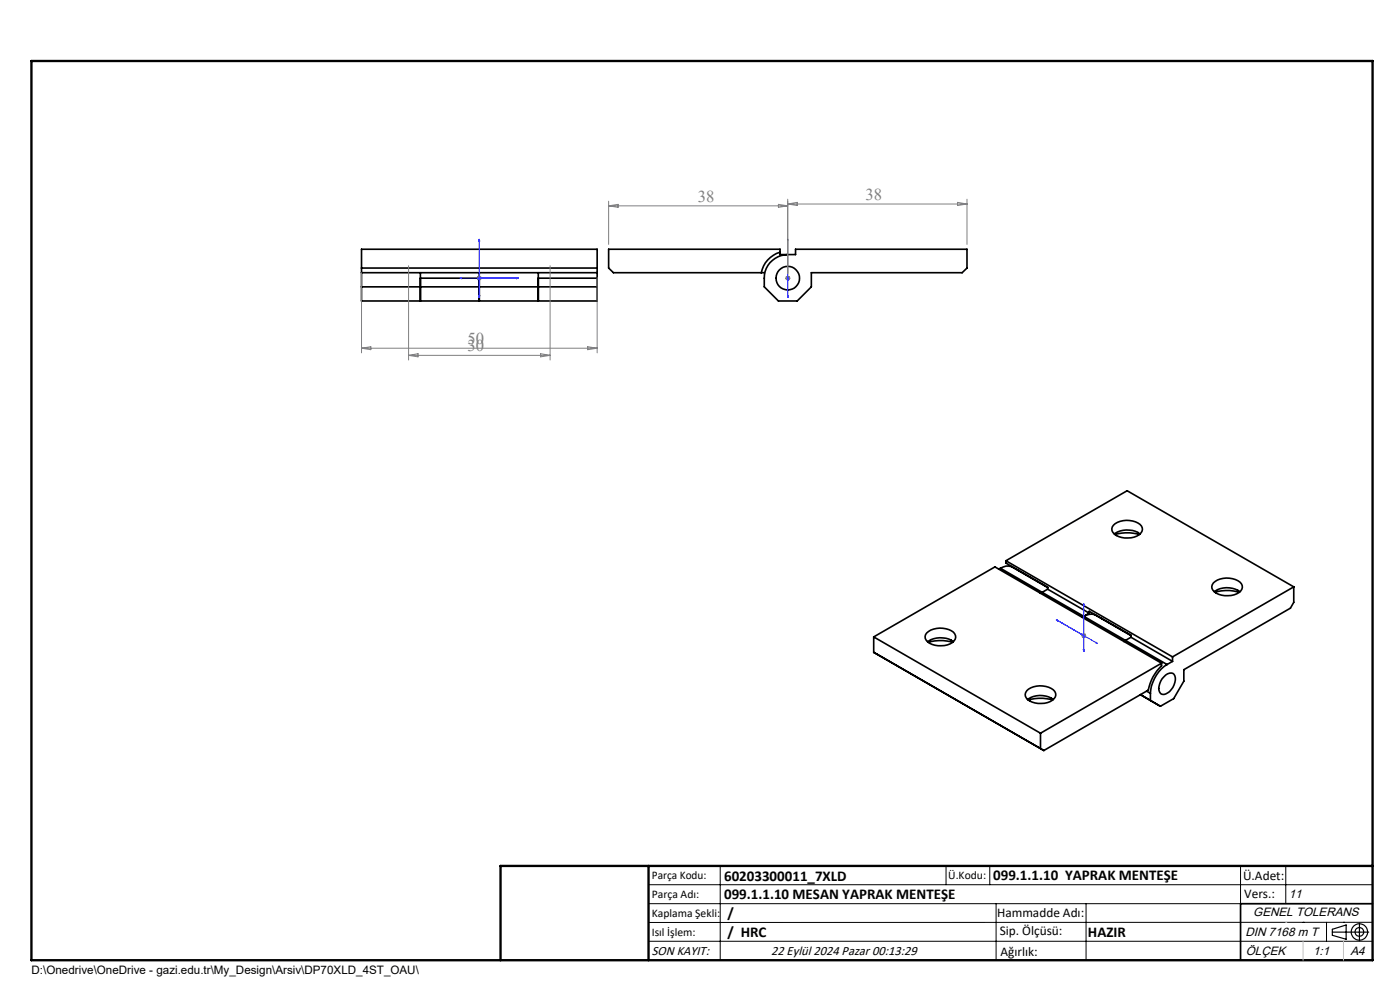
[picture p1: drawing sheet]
<svg xmlns="http://www.w3.org/2000/svg" width="297mm" height="210mm" viewBox="0 0 297 210" stroke-linecap="round" stroke-linejoin="round" font-family="sans-serif">
<g fill="none" stroke="#000" stroke-width=".35">
<path d="M76.7 56.9h50M76.7 57.8h50M89.2 59h12.5M89.2 57.8v6M101.7 57.8v6M114.2 59h12.5M114.2 57.8v6M126.7 57.8v1.2M126.7 57.8v-4.9h-50v10.9h50v-4.8M165.5 53.5a5.7 5.7 0 0 0-4 4.3M167.1 54a5 5 0 0 0-5 5v1.8l3 3h4l3-3v-3h32l1-.9v-4h-36.3v1.1h-3.3v-1.1h-36.4v4l1 .9h32M76.7 60.8h50"/>
<path d="M213.4 118.9l35.3 20.4M213.4 118.9l25.7-14.8 35.4 20.4M213.4 118.9v.5l8.8 5.2v.4M236.2 111.4a4.5 4.5 0 0 1 5.9 .2 1.48 1.48 0 0 1-.9 2.1 4.6 4.6 0 0 1-5.1-.8 1.17 1.17 0 0 1 .1-1.5zM236.4 113.3a4.8 4.8 0 0 1 5.4 0M236.5 113.4l.6-.2a9.4 9.4 0 0 1 4.6 .2M185.3 138.4l36.1 20.8M185.3 135.1v3.3M185.3 135.1l35.4 20.4M185.3 135.1l25.8-14.8 35.3 20.4M185.3 138.4l.8 .4M196.6 134.3a4.5 4.5 0 0 1 5.9 .1 1.48 1.48 0 0 1-1 2.2 4.6 4.6 0 0 1-5-.8 1.17 1.17 0 0 1 .1-1.5z"/>
<path d="M196.8 136.1a4.8 4.8 0 0 1 5.4 0M196.9 136.2l.5-.1a9.4 9.4 0 0 1 4.7 .1M212.2 120.5a2.51 2.51 0 0 1 2.5-.2l7.5 4.3M212.2 120.5l8.9 5.2M212.2 120.5l-.3 .2M216.1 121v.1M221.1 125.7l26.5 15.3M221.1 125.7l-.4 .1M222.2 125l8.9 5.1M222.2 125l-1.1 .7M229.9 130.7a2.79 2.79 0 0 1 2.5-.2l7.5 4.3M229.9 130.7l-.3 .2"/>
<path d="M231.1 130.1v-.4l8.8 5.1v.4M231.1 130.1l-1.2 .6M233.8 131.2v.1M239.9 135.2l-1.5 .9M239.9 135.2l8.8 5.1M248.7 139.3v1M257.4 123.6a4.5 4.5 0 0 1 5.9 .2 1.48 1.48 0 0 1-.9 2.2 4.6 4.6 0 0 1-5.1-.8 1.18 1.18 0 0 1 .1-1.6zM257.6 125.5a4.8 4.8 0 0 1 5.4 0M257.7 125.6l1.4-.3a9.1 9.1 0 0 1 3.8 .3M274.5 124.5v3.3l-.7 1.2-22.7 13.1v2.4l-2.1 3.7-2.8 1.6-4.3-2.5M274.5 124.5l-25.8 14.8M217.8 146.5a4.5 4.5 0 0 1 6 .2 1.48 1.48 0 0 1-1 2.1 4.6 4.6 0 0 1-5.1-.8 1.18 1.18 0 0 1 .1-1.5z"/>
<path d="M218 148.4a4.8 4.8 0 0 1 5.4 0M218.1 148.5l.6-.2a9.2 9.2 0 0 1 4.6 .2M220.7 155.5v3.3l.7 .4M243.2 146.6l.9 .5M244.1 147.1v1.5M246.4 140.7v.5a9.6 9.6 0 0 0-2.8 5.2l-22.2 12.8M246.4 140.7l-25.7 14.8M246.9 143.6a1.5 1.5 0 0 1 2.2-.6 3.2 3.2 0 0 1-1.4 4 1.09 1.09 0 0 1-1.3 .2 1.09 1.09 0 0 1-.6-1.2l.1-.5a3.7 3.7 0 0 1 1-1.9zM247.6 141a7.8 7.8 0 0 0-3.5 6.1M248.7 140.3l-1.1 .7M291.2 191.7h-28v12"/>
<circle cx="167.1" cy="59" r="2.49"/>
</g>
<g fill="none" stroke="#000" stroke-width=".25">
<path d="M282.6 197.7h7.8M282.6 197.1l3-.9v3l-3-.8zM288.4 195.8v3.8M106.2 203.7h185"/>
<circle cx="288.4" cy="197.7" r="1.74"/>
<circle cx="288.4" cy="197.7" r=".93"/>
</g>
<g fill="none" stroke="#00f" stroke-width=".21">
<path d="M97.5 59l.4-.1v.2zM97.5 59h12.5M101.7 50.7l.1 .4h-.2zM101.7 50.7v12.5M109.6 58.9l.4 .1-.4 .1zM167.1 58.9v.2zM167.1 50.7v.4v-.4M167.1 59h.1M167.1 50.7v12.5M101.6 62.8h.2l-.1 .4zM167.1 63.2v-.4v.4M224 131.4l.3 .1v.2z"/>
<path d="M224 131.4l8.9 5.1M229.8 137.9h.2l-.1 .3zM229.9 128l.1 .4-.2-.1zM229.9 128v10.2M232.6 136.3l.3 .2-.3-.1z"/>
</g>
<g fill="none" stroke="#808080" stroke-width=".21">
<path d="M76.7 57.8v17.1M86.7 56.4v20M101.2 59h1M101.3 58.7l.7 .7M101.7 58.5v1M102 58.7l-.7 .7M116.7 56.4v20M126.7 58.9v16M129.1 42.7v9.1M129.1 43.7h38M129.1 43.7l2-.4v.7zM165.1 43.3l2 .4-2 .3z"/>
<path d="M166.6 59h1M166.8 58.7l.7 .7M167.1 42.3v15.7M167.1 58.5v1M167.1 43.3h38M167.1 43.3l2-.4v.7zM167.5 58.7l-.7 .7M203.1 42.9l2 .4-2 .3zM205.1 42.3v9.5M76.7 73.9h50M76.7 73.9l2-.4v.7zM86.7 75.4h30"/>
<path d="M86.7 75.4l2-.4v.7zM114.7 75l2 .4-2 .3zM124.7 73.5l2 .4-2 .3zM229.4 134.8h1M229.6 134.5l.7 .7M229.9 134.3v1M230.3 134.5l-.7 .7"/>
</g>
<g fill="none" stroke="#000" stroke-width=".21">
<path d="M137.6 187.7h153.6M137.6 191.7h153.6M137.6 199.7h153.6M152.8 183.7v20M200.7 183.7v4M210 183.7v4M211.3 191.7v12M230.4 191.7v12M263.2 183.7v20M272.8 183.7v8M276.4 195.6h.1M281.4 195.6v4.1"/>
<path d="M285 195.6h.1M291.2 195.6l-153.6 .1"/>
</g>
<path d="M6.7 12.9h284.5v190.8h-284.5zM137.6 183.7v20M291.2 183.7h-185v20" fill="none" stroke="#000" stroke-width=".5"/>
<path d="M276.4 199.7v4M285 199.7v4" fill="none" stroke="#c0c0c0" stroke-width=".21"/>
<path d="M272.8 195.6h.1" fill="none" stroke="#c0c0c0" stroke-width=".25"/>
<g fill="#00f">
<path d="M97.5 59l.4 .1v-.2zM101.7 50.7l-.1 .4h.2zM101.6 62.8h.2l-.1 .4zM109.6 58.9l.4 .1-.4 .1zM101.6 62.8h.2l-.1 .4zM109.6 58.9l.4 .1-.4 .1z"/>
<path d="M167.1 58.9v.2zM167.1 50.7v.4zM167.1 62.8v.4zM167.1 58.9v.2zM167.1 62.8v.4zM167.1 58.9v.2z"/>
<path d="M232.6 136.3l.3 .2-.3-.1zM229.9 128l.1 .4-.2-.1zM229.8 137.9l.1 .3 .1-.3zM224 131.4l.3 .3v-.2zM229.8 137.9l.1 .3 .1-.3zM224 131.4l.3 .3v-.2z"/>
</g>
<g font-size="3.5" fill="#808080">
<text x="148" y="42.8">38</text>
<text x="183.6" y="42.4">38</text>
<text x="99.2" y="74.5">30</text>
<text x="99.2" y="73">50</text>
</g>
<g font-size="3.2">
<text x="153.6" y="186.8">60203300011_7XLD</text>
<text x="153.6" y="190.8">099.1.1.10 MESAN YAPRAK MENTEŞE</text>
<text x="210.7" y="186.6">099.1.1.10 YAPRAK MENTEŞE</text>
<text x="154.3" y="194.8">/</text>
<text x="154.3" y="198.8">/ HRC</text>
<text x="230.8" y="198.7">HAZIR</text>
</g>
<g font-size="2.8">
<text x="263.7" y="186.7">Ü.Adet:</text>
<text x="263.9" y="190.5">Vers.:</text>
<text x="211.5" y="194.5">Hammadde Adı:</text>
<text x="138.3" y="202.6">SON KAYIT:</text>
<text x="163.6" y="202.6">22 Eylül 2024 Pazar 00:13:29</text>
<text x="212.1" y="198.4">Sip. Ölçüsü:</text>
<text x="212.2" y="202.7">Ağırlık:</text>
</g>
<g font-size="2.6">
<text x="273.4" y="190.4">11</text>
<text x="265.9" y="194.4">GENEL TOLERANS</text>
<text x="264.2" y="198.5">DIN 7168 m T</text>
<text x="264.3" y="202.6">ÖLÇEK</text>
<text x="278.5" y="202.6">1:1</text>
<text x="286.5" y="202.6">A4</text>
</g>
<g font-size="2.5">
<text x="138.3" y="186.4">Parça Kodu:</text>
<text x="138.3" y="190.5">Parça Adı:</text>
<text x="201.2" y="186.5">Ü.Kodu:</text>
<text x="138.3" y="194.5">Kaplama Şekli:</text>
<text x="138.3" y="198.6">Isıl İşlem:</text>
<text x="6.7" y="206.7">D:\Onedrive\OneDrive - gazi.edu.tr\My_Design\Arsiv\DP70XLD_4ST_OAU\</text>
</g>
</svg>
